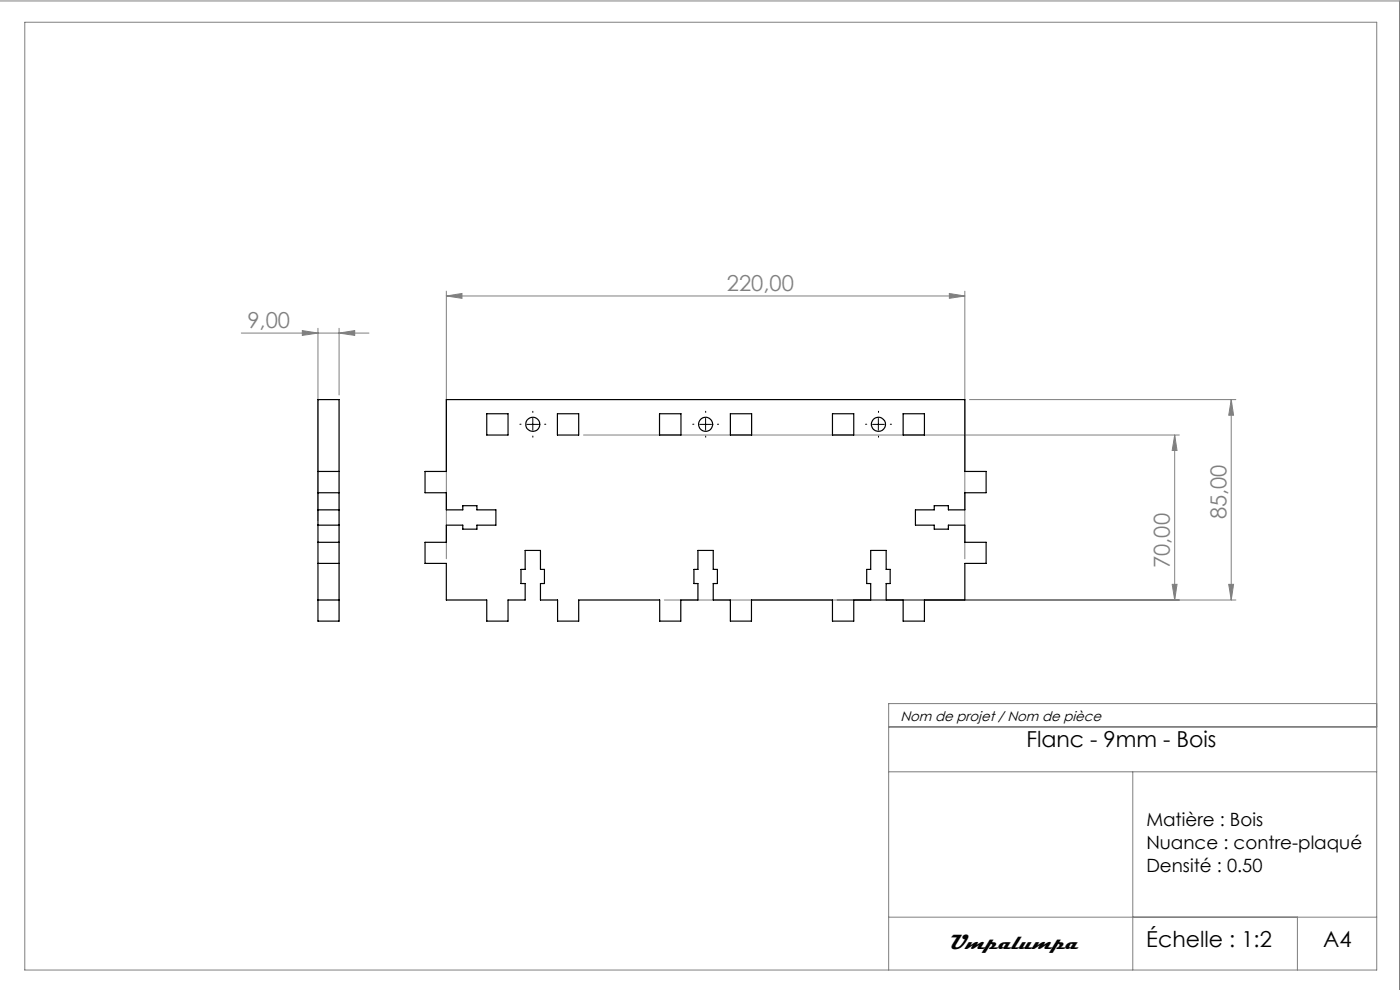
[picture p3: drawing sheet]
<svg xmlns="http://www.w3.org/2000/svg" width="297mm" height="210mm" viewBox="0 0 297 210" stroke-linecap="round" stroke-linejoin="round" font-family="sans-serif">
<g fill="none" stroke="#808080" stroke-width=".21">
<path d="M-.1 .2h297v209.9M5.3 4.7h286.8v201.1h-286.8zM51.2 70.7h27.1M64.1 70.1l3.4 .6-3.4 .4zM67.5 69.6v40.8M71.9 70.7l3.3-.6v1zM71.9 69.6v14.2M94.7 62.8l3.3-.5v1zM94.7 61.8v56.7M94.7 62.8h110M201.4 62.3l3.3 .5-3.3 .5zM204.7 61.8v56.7"/>
<path d="M123.8 92.3h126.4M205.7 84.8h56.5M249.2 92.3v35M249.2 92.3l.5 3.3h-1zM261.2 84.8v42.5M261.2 84.8l.5 3.3h-1zM140.9 127.3h121.3M248.7 124h1l-.5 3.3zM260.7 124h1l-.5 3.3zM188.5 154.2h103.6M292.1 149.3h-103.6v56.5M188.5 163.7h103.6"/>
<path d="M240.3 163.7v42.1M188.5 194.5h103.6M275.2 194.5v11.3"/>
</g>
<path d="M110.5 90h-.2M113 87.5v-.3M113 92.5v.2M115.5 90h.3M147.2 90h-.2M149.7 87.5v-.3M149.7 92.5v.2M152.2 90h.3M183.9 90h-.3M186.4 87.5v-.3M186.4 92.5v.2M188.9 90h.2" fill="none" stroke="#000" stroke-width=".21" stroke-dasharray="15.2 1.3 1.3 1.3"/>
<path d="M111.8 90h2.5M113 88.8v2.5M148.4 90h2.6M149.7 88.8v2.5M185.1 90h2.5M186.3 88.8v2.5" fill="none" stroke="#000" stroke-width=".21"/>
<g fill="#808080">
<path d="M71.9 70.7l3.3-.6v1zM64.1 70.1l3.4 .6-3.4 .4z"/>
<path d="M94.7 62.8l3.3-.5v1zM201.4 62.3l3.3 .5-3.3 .5z"/>
<path d="M249.2 92.3l.5 3.3h-1zM248.7 124h1l-.5 3.3zM261.2 84.8l.5 3.3h-1zM260.7 124h1l-.5 3.3z"/>
</g>
<g fill="none" stroke="#000" stroke-width=".25">
<path d="M67.5 84.8h4.4v47h-4.4zM94.7 84.8h110v15.2h4.5v4.5h-4.5v3.7h-3.5v-.9h-3v.9h-4v3.2h4v.8h3v-.8h3.5v3.6h4.5v4.5h-4.5v7.8h-8.6v4.5h-4.5v-4.5h-3.6v-3.5h.8v-3h-.8v-4h-3.3v4h-.8v3h.8v3.5h-3.6v4.5h-4.5v-4.5h-17.2v4.5h-4.5v-4.5h-3.6v-3.5h.9v-3h-.9v-4h-3.2v4h-.9v3h.9v3.5h-3.7v4.5h-4.5v-4.5h-17.1v4.5h-4.5v-4.5h-3.6v-3.5h.8v-3h-.8v-4h-3.3v4h-.9v3h.9v3.5h-3.6v4.5h-4.5v-4.5h-8.6v-7.8h-4.5v-4.5h4.5v-3.6h3.5v.8h3v-.8h4v-3.2h-4v-.9h-3v.9h-3.5v-3.7h-4.5v-4.5h4.5zM103.3 87.8h4.5v4.5h-4.5zM118.3 87.8h4.5v4.5h-4.5zM139.9 87.8h4.6v4.5h-4.6zM154.9 87.8h4.6v4.5h-4.6zM176.6 87.8h4.5v4.5h-4.5zM191.6 87.8h4.5v4.5h-4.5zM67.5 104.5h4.4M67.5 108.2h4.4M67.5 111.4h4.4M67.5 115h4.4"/>
<path d="M67.5 119.5h4.4M67.5 100h4.4M67.5 127.3h4.4"/>
<circle cx="113" cy="90" r="1.49"/>
<circle cx="149.7" cy="90" r="1.5"/>
<circle cx="186.4" cy="90" r="1.5"/>
</g>
<g font-size="4.7" fill="#808080">
<text x="154.2" y="61.7">220,00</text>
<text x="52.5" y="69.6">9,00</text>
<text x="260.2" y="110.1" transform="rotate(-90 260.2 110.1)">85,00</text>
<text x="248.2" y="120.5" transform="rotate(-90 248.2 120.5)">70,00</text>
</g>
<g font-size="4.7">
<text x="217.7" y="158.4">Flanc - 9mm - Bois</text>
<text x="243.2" y="200.9">Échelle : 1:2</text>
<text x="280.7" y="200.9">A4</text>
</g>
<text font-size="4.5" x="201.2" y="201.3">Umpalumpa</text>
<g font-size="3.9">
<text x="243.2" y="175.3">Matière : Bois</text>
<text x="243.2" y="180.2">Nuance : contre-plaqué</text>
<text x="243.2" y="185">Densité : 0.50</text>
</g>
<text font-size="2.9" x="191" y="153">Nom de projet / Nom de pièce</text>
</svg>
